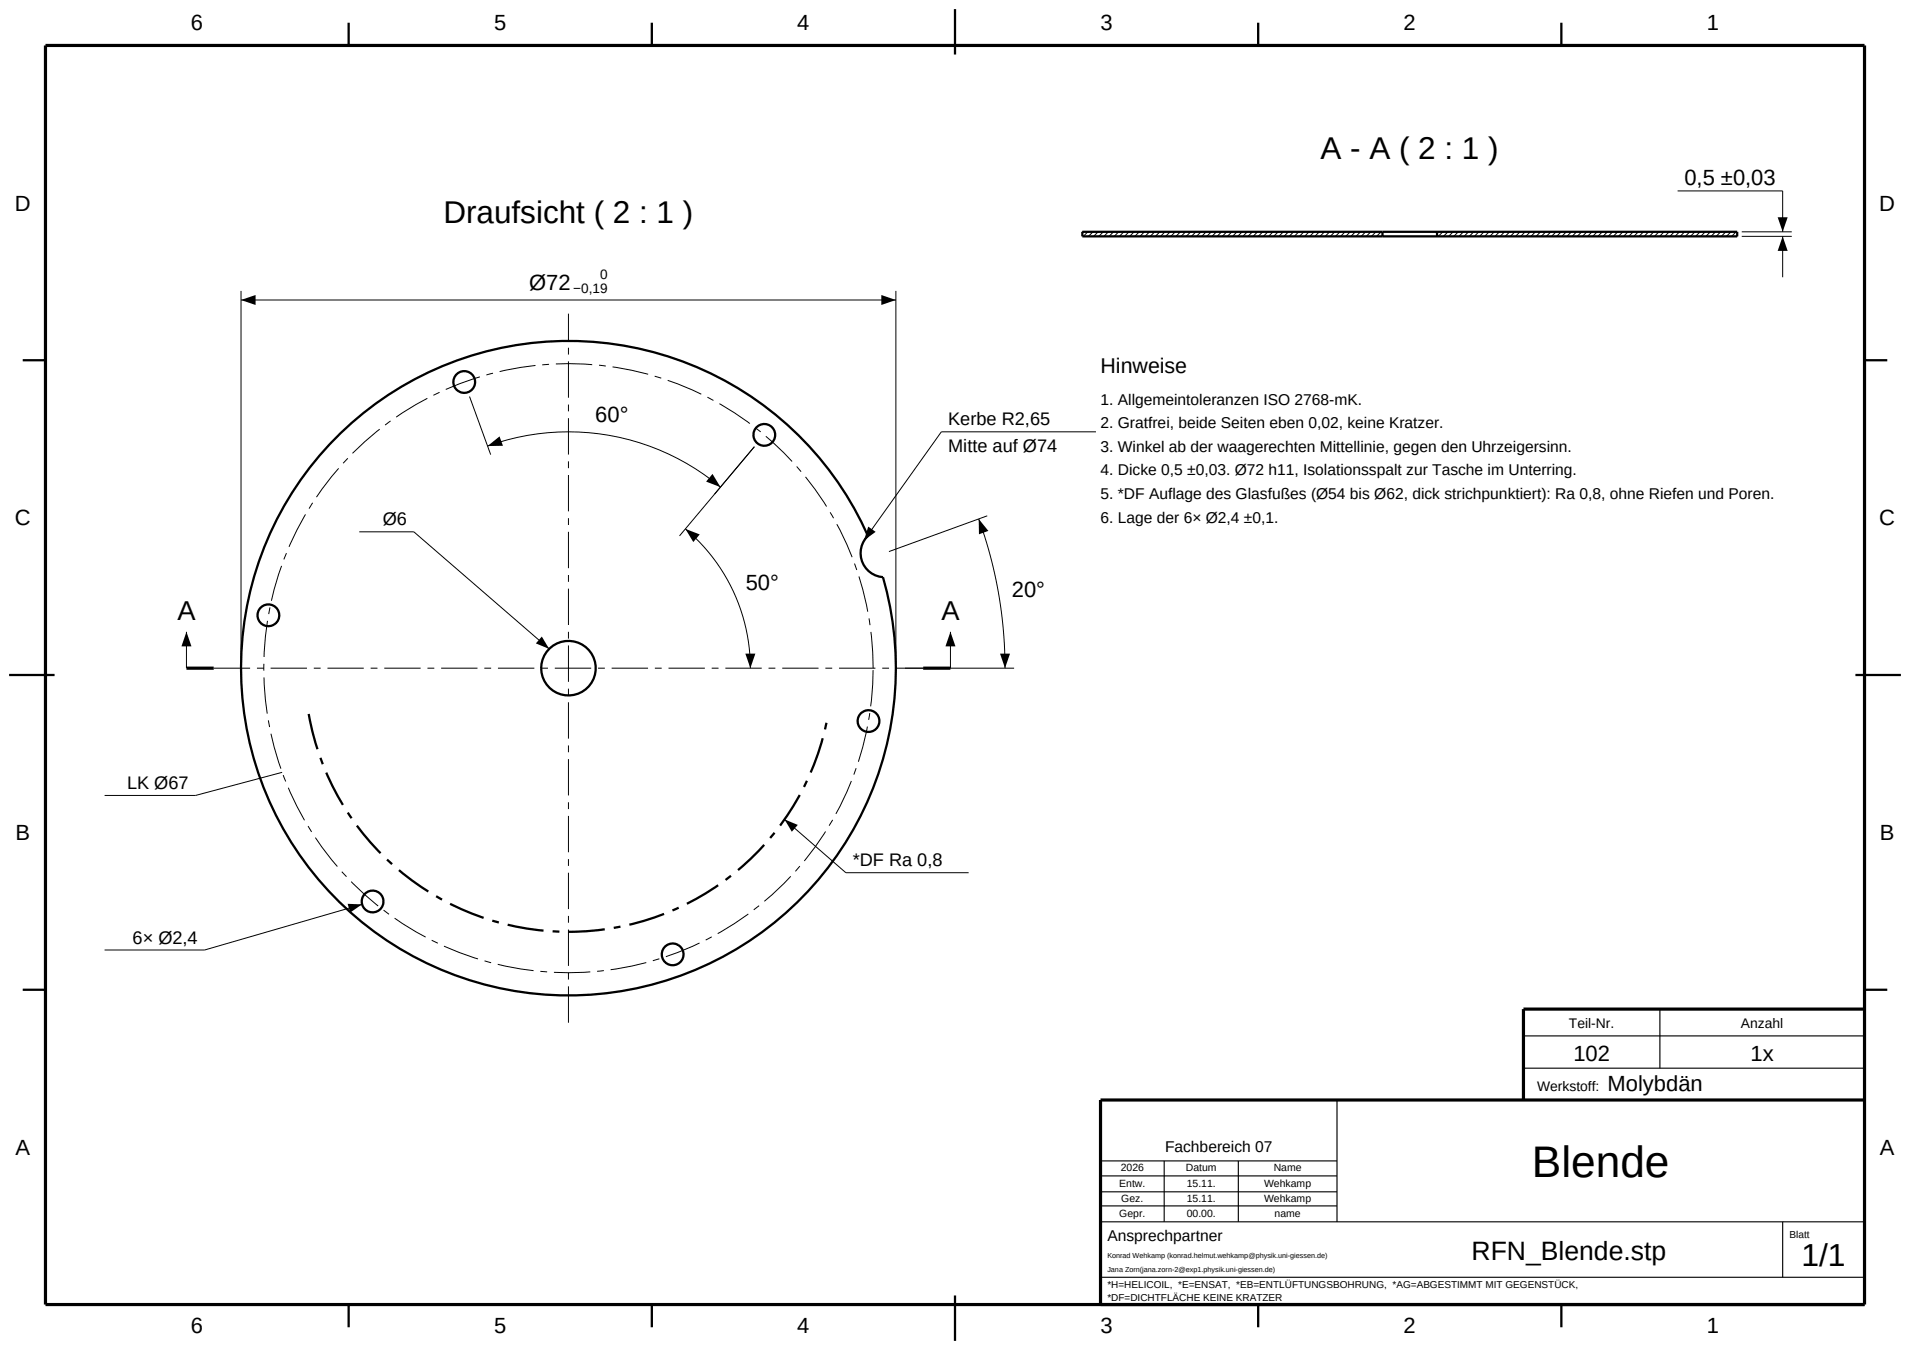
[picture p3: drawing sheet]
<svg xmlns="http://www.w3.org/2000/svg" width="420mm" height="297mm" viewBox="0 0 420 297" stroke-linecap="round" stroke-linejoin="round" font-family="sans-serif">
<path d="M10 10h400v277h-400zM41 147h6M203 147h6M410 222h-75v20M410 242h-168v45" fill="none" stroke="#000" stroke-width=".7" stroke-linecap="butt"/>
<g fill="none" stroke="#000" stroke-width=".5">
<path d="M76.7 5v5M143.3 5v5M210 2v10M276.7 5v5M343.3 5v5M304 51h12M304 52h12M304 51h-66v1h66M304 51v1M316 51h66v1h-66M316 51v1M5 79.2h5"/>
<path d="M410 79.2h5M74.9 95.3a72 72 0 0 1 116 22.6 5.3 5.3 0 0 0-1.3 5.6 5.3 5.3 0 0 0 4.6 3.5 72 72 0 0 1-87.7 89.6 72 72 0 0 1-31.6-121.3zM2 148.5h10M408 148.5h10M5 217.7h5M410 217.7h5M76.7 287v5M143.3 287v5M210 285v10M276.7 287v5M343.3 287v5"/>
<circle cx="102.1" cy="84" r="2.4"/>
<circle cx="168.1" cy="95.7" r="2.4"/>
<circle cx="59" cy="135.4" r="2.4"/>
<circle cx="125" cy="147" r="6"/>
<circle cx="191" cy="158.6" r="2.4"/>
<circle cx="81.9" cy="198.3" r="2.4"/>
<circle cx="147.9" cy="210" r="2.4"/>
</g>
<g fill="none" stroke="#000" stroke-width=".25">
<path d="M335 235h75M335 227.9h75M365 222v13M242 258.7h52M242 255.4h52M256 255.4v13.4M272.3 255.4v13.4M294 242v26.8M242 268.8h168M242 265.3h52M242 262.2h52M392 268.8v12.2"/>
<path d="M242 281h168"/>
</g>
<path d="M47 147h156M192 147a67 67 0 0 0-99.5-58.6 67 67 0 0 0-3 115.4 67 67 0 0 0 102.4-53.3l.1-3.5M125 225v-156" fill="none" stroke="#000" stroke-width=".22" stroke-dasharray="8 1.5 1.5 1.5" stroke-linecap="butt"/>
<g fill="none" stroke="#000" stroke-width=".22">
<path d="M238.1 51l-.1 .1M239.2 51l-1 1M240.3 51l-1 1M241.5 51l-1 1M242.6 51l-1 1M243.7 51l-1 1M244.9 51l-1 1M246 51l-1 1M247.1 51l-1 1M248.3 51l-1 1M249.4 51l-1 1M250.5 51l-1 1"/>
<path d="M251.7 51l-1 1M252.8 51l-1 1M253.9 51l-1 1M255.1 51l-1 1M256.2 51l-1 1M257.3 51l-1 1M258.4 51l-1 1M259.6 51l-1 1M260.7 51l-1 1M261.8 51l-1 1M263 51l-1 1M264.1 51l-1 1"/>
<path d="M265.2 51l-1 1M266.4 51l-1 1M267.5 51l-1 1M268.6 51l-1 1M269.8 51l-1 1M270.9 51l-1 1M272 51l-1 1M273.2 51l-1 1M274.3 51l-1 1M275.4 51l-1 1M276.5 51l-1 1M277.7 51l-1 1"/>
<path d="M278.8 51l-1 1M279.9 51l-1 1M281.1 51l-1 1M282.2 51l-1 1M283.3 51l-1 1M284.5 51l-1 1M285.6 51l-1 1M286.7 51l-1 1M287.9 51l-1 1M289 51l-1 1M290.1 51l-1 1M291.3 51l-1 1"/>
<path d="M292.4 51l-1 1M293.5 51l-1 1M294.6 51l-1 1M295.8 51l-1 1M296.9 51l-1 1M298 51l-1 1M299.2 51l-1 1M300.3 51l-1 1M301.4 51l-1 1M302.6 51l-1 1M303.7 51l-1 1M304 51.8l-.2 .2"/>
<path d="M316.1 51l-.1 .1M317.3 51l-1 1M318.4 51l-1 1M319.5 51l-1 1M320.7 51l-1 1M321.8 51l-1 1M322.9 51l-1 1M324.1 51l-1 1M325.2 51l-1 1M326.3 51l-1 1M327.5 51l-1 1M328.6 51l-1 1"/>
<path d="M329.7 51l-1 1M330.9 51l-1 1M332 51l-1 1M333.1 51l-1 1M334.2 51l-1 1M335.4 51l-1 1M336.5 51l-1 1M337.6 51l-1 1M338.8 51l-1 1M339.9 51l-1 1M341 51l-1 1M342.2 51l-1 1"/>
<path d="M343.3 51l-1 1M344.4 51l-1 1M345.6 51l-1 1M346.7 51l-1 1M347.8 51l-1 1M349 51l-1 1M350.1 51l-1 1M351.2 51l-1 1M352.3 51l-1 1M353.5 51l-1 1M354.6 51l-1 1M355.7 51l-1 1"/>
<path d="M356.9 51l-1 1M358 51l-1 1M359.1 51l-1 1M360.3 51l-1 1M361.4 51l-1 1M362.5 51l-1 1M363.7 51l-1 1M364.8 51l-1 1M365.9 51l-1 1M367.1 51l-1 1M368.2 51l-1 1M368.9 42h23.1v9"/>
<path d="M369.3 51l-1 1M370.5 51l-1 1M371.6 51l-1 1M372.7 51l-1 1M373.8 51l-1 1M375 51l-1 1M376.1 51l-1 1M377.2 51l-1 1M378.4 51l-1 1M379.5 51l-1 1M380.6 51l-1 1M381.8 51l-1 1"/>
<path d="M382 51.9l-.1 .1M383 52h11M383 51h11M392 52v9M53 64v82M53 66h144M197 64v82M103.2 87.2l4.7 12.8M107.2 98.1a52 52 0 0 1 51.2 9.1M165.9 98.3l-16.5 19.6M241 95h-34l-17 23.9M79 117h12l29.8 25.8"/>
<path d="M150.7 116.4a40 40 0 0 1 14.3 30.6M215.2 114.2a96 96 0 0 1 5.8 32.8M217.1 113.5l-21.6 7.8M41 139v8M209 139v8M199 147h24M62 169.9l-19 5.1h-20M79.6 199l-34.6 10h-22M172.5 180.3l13.5 11.7h27"/>
</g>
<g fill="#000">
<path d="M392 52l1.1 3.2h-2.2zM390.9 47.8h2.2l-1.1 3.2zM53 66l3.2-1.1v2.2zM193.8 64.9l3.2 1.1-3.2 1.1zM107.2 98.1l2.6-2.1 .8 2.1zM150.7 116.4l3.2 1.2-1.4 1.7zM156.7 104.3l1.7 2.9-3.1-1.2zM190.9 115.9l1.7 1.1-2.6 1.9zM215.2 114.2l2.1 2.6-2 .7zM41 139l1.1 3.2h-2.2zM209 139l1.1 3.2h-2.2zM119.1 140l1.7 2.8-3-1.2z"/>
<path d="M163.9 143.8h2.2l-1.1 3.2zM219.9 143.8h2.2l-1.1 3.2zM76.4 198.8l3.2 .2-2.6 1.8zM172.5 180.3l2.9 1.2-1.3 1.5z"/>
</g>
<path d="M67.9 157.1a58 58 0 0 0 57.1 47.9 58 58 0 0 0 57.1-47.9" fill="none" stroke="#000" stroke-width=".5" stroke-dasharray="8 2 1.5 2" stroke-linecap="butt"/>
<text font-size="9.7" x="336.9" y="259">Blende</text>
<text font-size="7" x="396.1" y="278.6">1/1</text>
<g font-size="6.9">
<text x="290.4" y="35">A - A ( 2 : 1 )</text>
<text x="97.5" y="49">Draufsicht ( 2 : 1 )</text>
</g>
<g font-size="6">
<text x="39" y="136.5">A</text>
<text x="207" y="136.5">A</text>
</g>
<text font-size="5.8" x="323.6" y="277.1">RFN_Blende.stp</text>
<g font-size="4.8">
<text x="42" y="6.6">6</text>
<text x="108.7" y="6.6">5</text>
<text x="175.3" y="6.6">4</text>
<text x="242" y="6.6">3</text>
<text x="308.7" y="6.6">2</text>
<text x="375.3" y="6.6">1</text>
<text x="370.4" y="40.6">0,5 ±0,03</text>
<text x="3.3" y="46.3">D</text>
<text x="413.3" y="46.3">D</text>
<text x="116.4" y="63.7">Ø72</text>
<text x="130.9" y="92.8">60°</text>
<text x="3.3" y="115.6">C</text>
<text x="413.3" y="115.6">C</text>
<text x="164" y="129.9">50°</text>
<text x="222.5" y="131.3">20°</text>
<text x="3.4" y="184.8">B</text>
<text x="413.4" y="184.8">B</text>
<text x="346" y="233.4">102</text>
<text x="384.9" y="233.4">1x</text>
<text x="353.5" y="240">Molybdän</text>
<text x="3.4" y="254.1">A</text>
<text x="413.4" y="254.1">A</text>
<text x="42" y="293.2">6</text>
<text x="108.7" y="293.2">5</text>
<text x="175.3" y="293.2">4</text>
<text x="242" y="293.2">3</text>
<text x="308.7" y="293.2">2</text>
<text x="375.3" y="293.2">1</text>
</g>
<text font-size="4.7" x="242" y="82">Hinweise</text>
<g font-size="4">
<text x="208.5" y="93.6">Kerbe R2,65</text>
<text x="208.5" y="99.4">Mitte auf Ø74</text>
<text x="84.2" y="115.6">Ø6</text>
<text x="27.9" y="173.6">LK Ø67</text>
<text x="187.5" y="190.6">*DF Ra 0,8</text>
<text x="29.2" y="207.6">6× Ø2,4</text>
</g>
<g font-size="3.4">
<text x="242" y="89">1. Allgemeintoleranzen ISO 2768-mK.</text>
<text x="242" y="94.2">2. Gratfrei, beide Seiten eben 0,02, keine Kratzer.</text>
<text x="242" y="99.4">3. Winkel ab der waagerechten Mittellinie, gegen den Uhrzeigersinn.</text>
<text x="242" y="104.6">4. Dicke 0,5 ±0,03. Ø72 h11, Isolationsspalt zur Tasche im Unterring.</text>
<text x="242" y="109.8">5. *DF Auflage des Glasfußes (Ø54 bis Ø62, dick strichpunktiert): Ra 0,8, ohne Riefen und Poren.</text>
<text x="242" y="115">6. Lage der 6× Ø2,4 ±0,1.</text>
<text x="256.2" y="253.4">Fachbereich 07</text>
<text x="243.5" y="273">Ansprechpartner</text>
</g>
<g font-size="3.1">
<text x="345" y="226.2">Teil-Nr.</text>
<text x="382.8" y="226.2">Anzahl</text>
<text x="338" y="240">Werkstoff:</text>
</g>
<g font-size="3">
<text x="126.1" y="64.5">−0,19</text>
<text x="132" y="61.4">0</text>
</g>
<g font-size="2.3">
<text x="246.4" y="257.7">2026</text>
<text x="260.8" y="257.7">Datum</text>
<text x="280.1" y="257.7">Name</text>
<text x="246.1" y="261.1">Entw.</text>
<text x="261" y="261.1">15.11.</text>
<text x="278" y="261.1">Wehkamp</text>
<text x="246.1" y="267.7">Gepr.</text>
<text x="246.6" y="264.4">Gez.</text>
<text x="261" y="264.4">15.11.</text>
<text x="261" y="267.7">00.00.</text>
<text x="278" y="264.4">Wehkamp</text>
<text x="280.3" y="267.7">name</text>
</g>
<g font-size="2.2">
<text x="393.5" y="272.4">Blatt</text>
<text x="243.5" y="283.3">*H=HELICOIL, *E=ENSAT, *EB=ENTLÜFTUNGSBOHRUNG, *AG=ABGESTIMMT MIT GEGENSTÜCK,</text>
<text x="243.5" y="286.2">*DF=DICHTFLÄCHE KEINE KRATZER</text>
</g>
<g font-size="1.6">
<text x="243.5" y="276.8">Konrad Wehkamp (konrad.helmut.wehkamp@physik.uni-giessen.de)</text>
<text x="243.5" y="279.8">Jana Zorn(jana.zorn-2@exp1.physik.uni-giessen.de)</text>
</g>
</svg>
